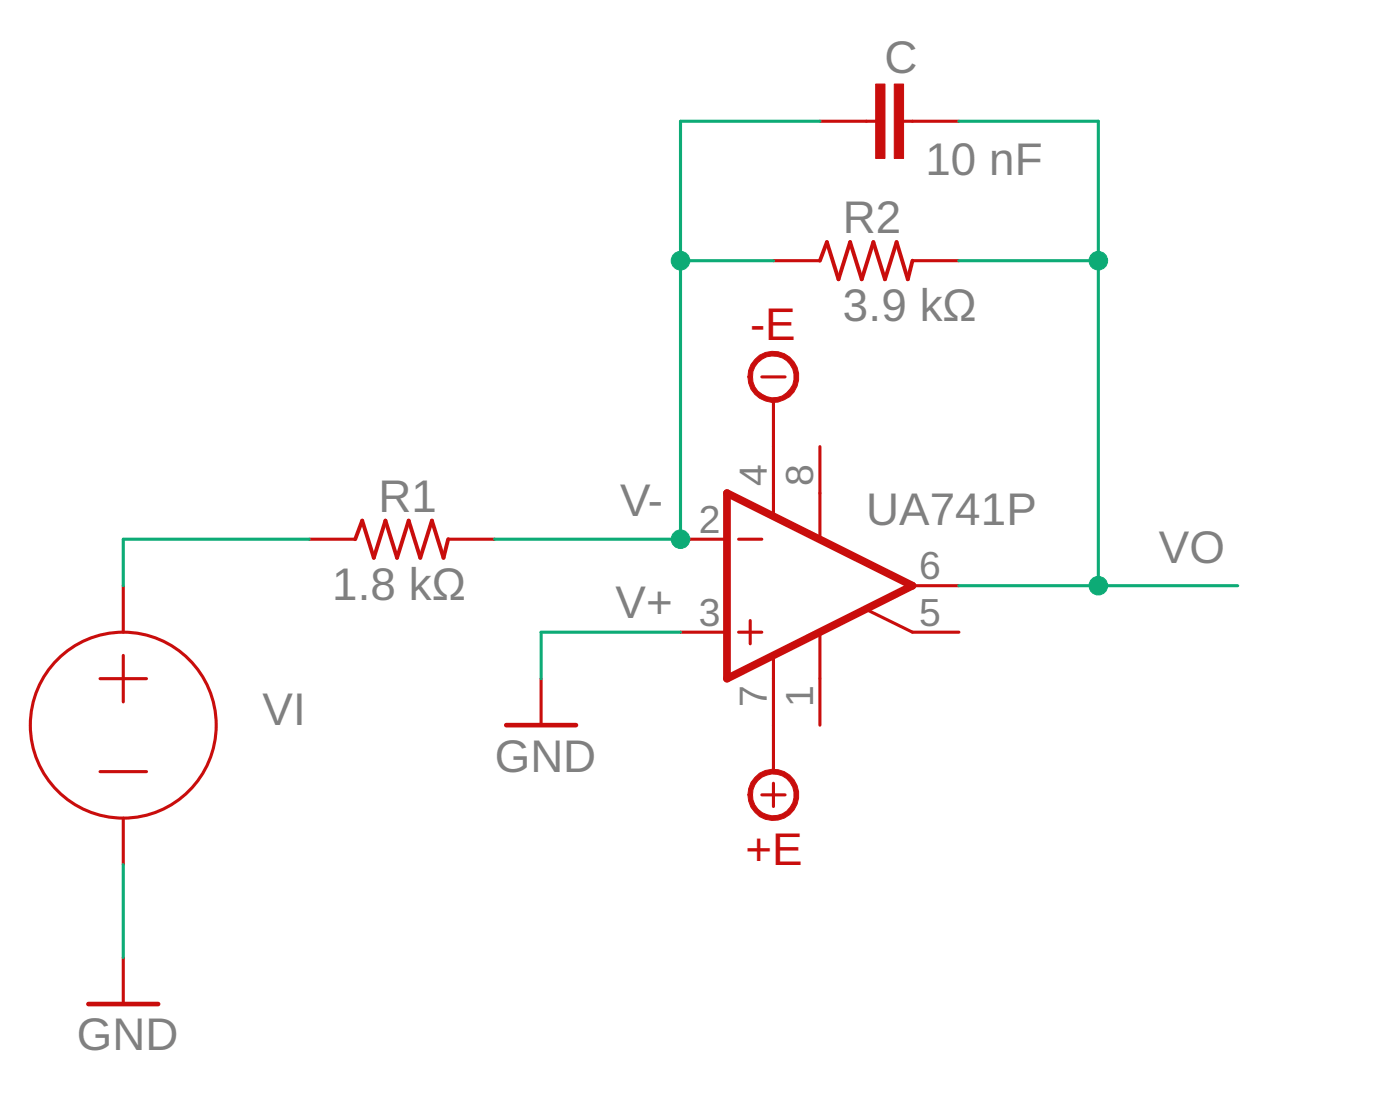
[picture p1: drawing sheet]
<svg xmlns="http://www.w3.org/2000/svg" width="77mm" height="61mm" viewBox="0 0 77 61" stroke-linecap="round" stroke-linejoin="round" font-family="sans-serif">
<path d="M44.8 14.2l.4-1 .6 2.1 .7-2.1 .6 2.1 .6-2.1 .7 2.1 .6-2.1 .6 2.1 .3-1.1M19.4 29.5l.4-1.1 .6 2.1 .7-2.1 .6 2.1 .6-2.1 .7 2.1 .6-2.1 .6 2.1 .3-1" fill="none" stroke="#c90d0c" stroke-width=".21"/>
<g fill="none" stroke="#c90d0c" stroke-width=".17">
<path d="M42.3 14.2h2.5M44.8 6.6h3.1M49.4 6.6h3M49.9 14.2h2.5M5.5 37.1h2.5M6.7 32v2.5M6.7 35.8v2.6M16.9 29.5h2.5M24.5 29.5h2.5M29.6 37.1v2.5M37.2 29.5h2.5M37.2 34.5h2.5"/>
<path d="M40.4 29.5h1.2M40.4 34.5h1.2M41 33.9v1.3M41.6 20.6h1.3M42.3 21.9v6.2M42.3 35.9v6.3M44.8 24.4v5M44.8 34.6v5M47.4 33.3l2.5 1.2h2.5M49.9 32h2.5M5.5 42.2h2.5M6.7 44.7v2.5"/>
<path d="M6.7 52.3v2.6M41.6 43.4h1.3M42.3 42.8v1.3"/>
<circle cx="6.7" cy="39.6" r="5.1"/>
</g>
<path d="M39.7 26.9l10.2 5.1-10.2 5.1z" fill="none" stroke="#c90d0c" stroke-width=".42"/>
<path d="M27.7 39.6h3.8M4.8 54.9h3.8" fill="none" stroke="#c90d0c" stroke-width=".25"/>
<g fill="#c90d0c" stroke="#c90d0c" stroke-width=".05">
<path d="M41.3 42.5a1.39 1.39 0 0 1 2.2 .2 1.39 1.39 0 0 1-.9 2.1 1.39 1.39 0 0 1-1.7-1.4h.2a1.14 1.14 0 0 1 1.7-.9 1.14 1.14 0 0 1 .2 1.9 1.14 1.14 0 0 1-1.8-.7l-.1-.3h-.2l.1-.6z" fill-rule="evenodd"/>
<path d="M41.3 19.6a1.39 1.39 0 0 1 2.2 .3 1.39 1.39 0 0 1-.9 2 1.39 1.39 0 0 1-1.7-1.3h.2a1.15 1.15 0 0 1 1.6-1 1.15 1.15 0 0 1 .4 1.8 1.15 1.15 0 0 1-1.8-.3l-.2-.5h-.2l.1-.7z" fill-rule="evenodd"/>
</g>
<g fill="#c90d0c" stroke="#c90d0c" stroke-width=".05">
<path d="M48.9 4.6h.5v4.1h-.5z"/>
<path d="M47.9 4.6h.5v4.1h-.5z"/>
</g>
<path d="M37.2 14.2h5.1M44.8 6.6h-7.6v22.9h-10.2M52.4 14.2h7.6M52.4 6.6h7.6v25.4M16.9 29.5h-10.2v2.5M37.2 34.5h-7.6v2.6M52.4 32h15.3M6.7 47.2v5.1" fill="none" stroke="#0dab76" stroke-width=".17"/>
<g fill="#0dab76" stroke="#0dab76" stroke-width=".05">
<circle cx="37.2" cy="29.5" r=".51"/>
<circle cx="37.2" cy="14.2" r=".51"/>
<circle cx="60" cy="32" r=".51"/>
<circle cx="60" cy="14.2" r=".51"/>
</g>
<g font-size="2.5" fill="#808080">
<text x="48.3" y="4">C</text>
<text x="50.6" y="9.6">10 nF</text>
<text x="46.1" y="17.5">3.9 kΩ</text>
<text x="46.1" y="12.7">R2</text>
<text x="20.7" y="28">R1</text>
<text x="33.9" y="28.2">V-</text>
<text x="47.3" y="28.7">UA741P</text>
<text x="18.2" y="32.8">1.8 kΩ</text>
<text x="33.6" y="33.8">V+</text>
<text x="63.3" y="30.7">VO</text>
<text x="14.4" y="39.6">VI</text>
<text x="27" y="42.2">GND</text>
<text x="4.2" y="57.4">GND</text>
</g>
<g font-size="2.5" fill="#c90d0c">
<text x="41" y="18.6">-E</text>
<text x="40.7" y="47.2">+E</text>
</g>
<g font-size="2.1" fill="#808080">
<text x="38.2" y="29.1">2</text>
<text x="41.9" y="26.6" transform="rotate(-90 41.9 26.6)">4</text>
<text x="44.5" y="26.6" transform="rotate(-90 44.5 26.6)">8</text>
<text x="38.2" y="34.2">3</text>
<text x="50.2" y="34.2">5</text>
<text x="50.2" y="31.7">6</text>
<text x="41.9" y="38.6" transform="rotate(-90 41.9 38.6)">7</text>
<text x="44.5" y="38.6" transform="rotate(-90 44.5 38.6)">1</text>
</g>
</svg>
